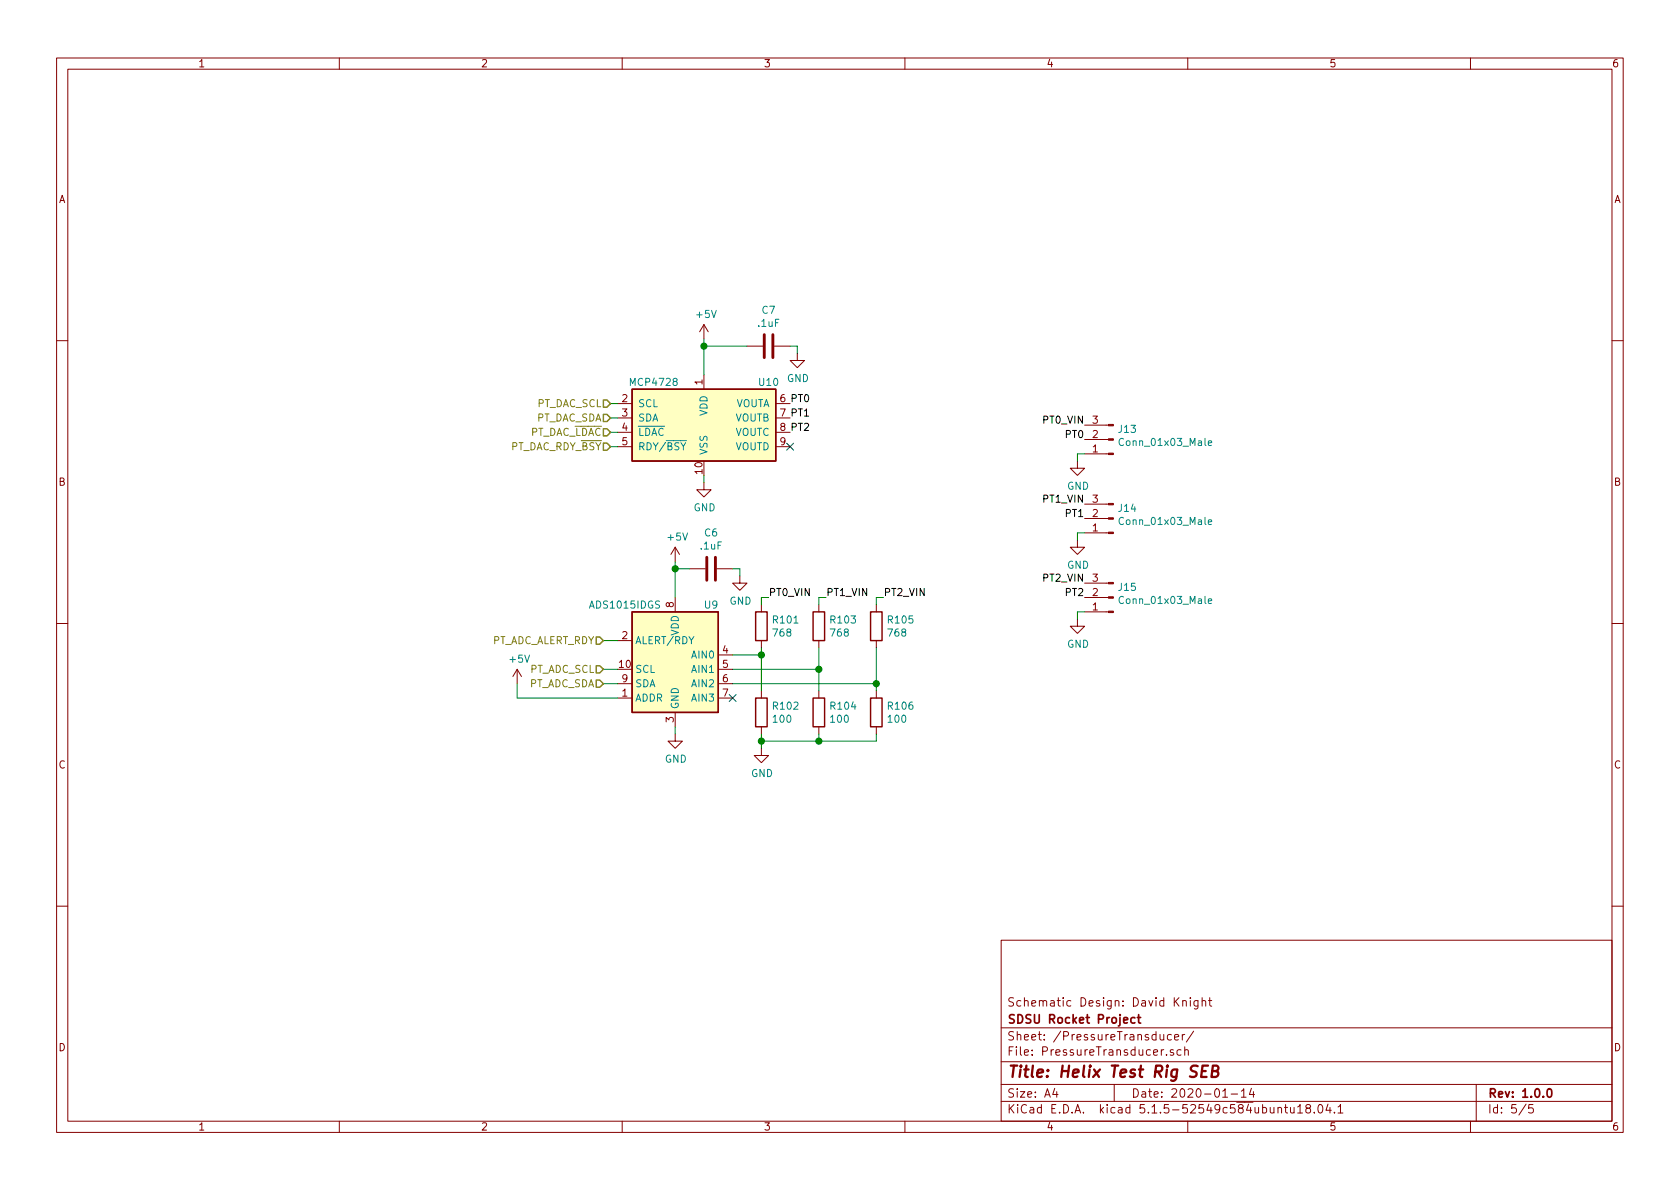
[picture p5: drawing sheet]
EESchema Schematic File Version 4
EELAYER 30 0
EELAYER END
$Descr A4 11693 8268
encoding utf-8
Sheet 5 5
Title "Helix Test Rig SEB"
Date "2020-01-14"
Rev "1.0.0"
Comp "SDSU Rocket Project"
Comment1 "Schematic Design: David Knight"
Comment2 ""
Comment3 ""
Comment4 ""
$EndDescr
$Comp
L Analog_DAC:MCP4728 U10
U 1 1
P 4900 2900
F 0 "U10" H 5350 3150 50  0000 C CNN
F 1 "MCP4728" H 4550 3150 50  0000 C CNN
F 2 "Package_SO:MSOP-10_3x3mm_P0.5mm" H 4900 2300 50  0001 C CNN
F 3 "http://ww1.microchip.com/downloads/en/DeviceDoc/22187E.pdf" H 4900 3150 50  0001 C CNN
	1    4900 2900
	1    0    0    -1  
$EndComp
$Comp
L power:+5V #PWR055
U 1 1
P 4900 2350
F 0 "#PWR055" H 4900 2200 50  0001 C CNN
F 1 "+5V" H 4915 2523 50  0000 C CNN
F 2 "" H 4900 2350 50  0001 C CNN
F 3 "" H 4900 2350 50  0001 C CNN
	1    4900 2350
	1    0    0    -1  
$EndComp
Wire Wire Line
	4900 2600 4900 2400
$Comp
L power:GND #PWR056
U 1 1
P 4900 3350
F 0 "#PWR056" H 4900 3100 50  0001 C CNN
F 1 "GND" H 4905 3177 50  0000 C CNN
F 2 "" H 4900 3350 50  0001 C CNN
F 3 "" H 4900 3350 50  0001 C CNN
	1    4900 3350
	1    0    0    -1  
$EndComp
Wire Wire Line
	4900 3350 4900 3300
NoConn ~ 5500 3100
Text Label 5500 2800 0    50   ~ 0
PT0
Text Label 5500 2900 0    50   ~ 0
PT1
Text Label 5500 3000 0    50   ~ 0
PT2
Wire Wire Line
	7500 3150 7550 3150
Wire Wire Line
	7500 3200 7500 3150
$Comp
L power:GND #PWR060
U 1 1
P 7500 3200
F 0 "#PWR060" H 7500 2950 50  0001 C CNN
F 1 "GND" H 7505 3027 50  0000 C CNN
F 2 "" H 7500 3200 50  0001 C CNN
F 3 "" H 7500 3200 50  0001 C CNN
	1    7500 3200
	1    0    0    -1  
$EndComp
Wire Wire Line
	7500 3700 7550 3700
Wire Wire Line
	7500 3750 7500 3700
$Comp
L power:GND #PWR061
U 1 1
P 7500 3750
F 0 "#PWR061" H 7500 3500 50  0001 C CNN
F 1 "GND" H 7505 3577 50  0000 C CNN
F 2 "" H 7500 3750 50  0001 C CNN
F 3 "" H 7500 3750 50  0001 C CNN
	1    7500 3750
	1    0    0    -1  
$EndComp
Wire Wire Line
	7500 4250 7550 4250
Wire Wire Line
	7500 4300 7500 4250
$Comp
L power:GND #PWR062
U 1 1
P 7500 4300
F 0 "#PWR062" H 7500 4050 50  0001 C CNN
F 1 "GND" H 7505 4127 50  0000 C CNN
F 2 "" H 7500 4300 50  0001 C CNN
F 3 "" H 7500 4300 50  0001 C CNN
	1    7500 4300
	1    0    0    -1  
$EndComp
Text Label 7550 4150 2    50   ~ 0
PT2
Text Label 7550 3600 2    50   ~ 0
PT1
Text Label 7550 3050 2    50   ~ 0
PT0
$Comp
L Connector:Conn_01x03_Male J15
U 1 1
P 7750 4150
F 0 "J15" H 7722 4082 50  0000 R CNN
F 1 "Conn_01x03_Male" H 7722 4173 50  0000 R CNN
F 2 "Connector_Molex:Molex_MicroClasp_55932-0330_1x03_P2.00mm_Vertical" H 7750 4150 50  0001 C CNN
F 3 "~" H 7750 4150 50  0001 C CNN
	1    7750 4150
	-1   0    0    1   
$EndComp
$Comp
L Connector:Conn_01x03_Male J14
U 1 1
P 7750 3600
F 0 "J14" H 7722 3532 50  0000 R CNN
F 1 "Conn_01x03_Male" H 7722 3623 50  0000 R CNN
F 2 "Connector_Molex:Molex_MicroClasp_55932-0330_1x03_P2.00mm_Vertical" H 7750 3600 50  0001 C CNN
F 3 "~" H 7750 3600 50  0001 C CNN
	1    7750 3600
	-1   0    0    1   
$EndComp
$Comp
L Connector:Conn_01x03_Male J13
U 1 1
P 7750 3050
F 0 "J13" H 7722 2982 50  0000 R CNN
F 1 "Conn_01x03_Male" H 7722 3073 50  0000 R CNN
F 2 "Connector_Molex:Molex_MicroClasp_55932-0330_1x03_P2.00mm_Vertical" H 7750 3050 50  0001 C CNN
F 3 "~" H 7750 3050 50  0001 C CNN
	1    7750 3050
	-1   0    0    1   
$EndComp
Text HLabel 4250 2800 0    50   Input ~ 0
PT_DAC_SCL
Text HLabel 4250 3100 0    50   Input ~ 0
PT_DAC_RDY_~BSY
Wire Wire Line
	4250 2800 4300 2800
Wire Wire Line
	4300 3100 4250 3100
Text Label 7550 2950 2    50   ~ 0
PT0_VIN
Text Label 7550 3500 2    50   ~ 0
PT1_VIN
Text Label 7550 4050 2    50   ~ 0
PT2_VIN
$Comp
L Device:R R105
U 1 1
P 6100 4350
F 0 "R105" H 6170 4396 50  0000 L CNN
F 1 "768" H 6170 4305 50  0000 L CNN
F 2 "Resistor_SMD:R_1206_3216Metric_Pad1.42x1.75mm_HandSolder" V 6030 4350 50  0001 C CNN
F 3 "~" H 6100 4350 50  0001 C CNN
	1    6100 4350
	1    0    0    -1  
$EndComp
Wire Wire Line
	5100 4550 5300 4550
Wire Wire Line
	5300 4550 5300 4500
Wire Wire Line
	5100 4650 5700 4650
Wire Wire Line
	5700 4650 5700 4500
Wire Wire Line
	5100 4750 6100 4750
Wire Wire Line
	6100 4750 6100 4500
Wire Wire Line
	6100 4750 6100 4800
Connection ~ 6100 4750
Wire Wire Line
	5700 4650 5700 4800
Connection ~ 5700 4650
Wire Wire Line
	5300 4550 5300 4800
Connection ~ 5300 4550
$Comp
L power:GND #PWR054
U 1 1
P 4700 5100
F 0 "#PWR054" H 4700 4850 50  0001 C CNN
F 1 "GND" H 4705 4927 50  0000 C CNN
F 2 "" H 4700 5100 50  0001 C CNN
F 3 "" H 4700 5100 50  0001 C CNN
	1    4700 5100
	1    0    0    -1  
$EndComp
$Comp
L power:GND #PWR058
U 1 1
P 5300 5200
F 0 "#PWR058" H 5300 4950 50  0001 C CNN
F 1 "GND" H 5305 5027 50  0000 C CNN
F 2 "" H 5300 5200 50  0001 C CNN
F 3 "" H 5300 5200 50  0001 C CNN
	1    5300 5200
	1    0    0    -1  
$EndComp
Wire Wire Line
	5300 5200 5300 5150
Wire Wire Line
	5300 5150 5700 5150
Wire Wire Line
	5700 5150 5700 5100
Connection ~ 5300 5150
Wire Wire Line
	5300 5150 5300 5100
Wire Wire Line
	6100 5150 6100 5100
Wire Wire Line
	4700 5100 4700 5050
Text Label 6150 4150 0    50   ~ 0
PT2_VIN
Text Label 5750 4150 0    50   ~ 0
PT1_VIN
Text Label 5350 4150 0    50   ~ 0
PT0_VIN
Wire Wire Line
	5350 4150 5300 4150
Wire Wire Line
	5300 4150 5300 4200
Wire Wire Line
	5750 4150 5700 4150
Wire Wire Line
	5700 4150 5700 4200
Wire Wire Line
	6150 4150 6100 4150
Wire Wire Line
	6100 4150 6100 4200
$Comp
L power:+5V #PWR053
U 1 1
P 4700 3900
F 0 "#PWR053" H 4700 3750 50  0001 C CNN
F 1 "+5V" H 4715 4073 50  0000 C CNN
F 2 "" H 4700 3900 50  0001 C CNN
F 3 "" H 4700 3900 50  0001 C CNN
	1    4700 3900
	1    0    0    -1  
$EndComp
Wire Wire Line
	4700 3900 4700 3950
NoConn ~ 5100 4850
Text HLabel 4200 4650 0    50   Input ~ 0
PT_ADC_SCL
Wire Wire Line
	4200 4650 4300 4650
Text HLabel 4200 4750 0    50   Input ~ 0
PT_ADC_SDA
Wire Wire Line
	4200 4750 4300 4750
Text HLabel 4200 4450 0    50   Input ~ 0
PT_ADC_ALERT_RDY
Wire Wire Line
	4200 4450 4300 4450
$Comp
L power:+5V #PWR052
U 1 1
P 3600 4750
F 0 "#PWR052" H 3600 4600 50  0001 C CNN
F 1 "+5V" H 3615 4923 50  0000 C CNN
F 2 "" H 3600 4750 50  0001 C CNN
F 3 "" H 3600 4750 50  0001 C CNN
	1    3600 4750
	1    0    0    -1  
$EndComp
Wire Wire Line
	3600 4750 3600 4850
Wire Wire Line
	3600 4850 4300 4850
Wire Wire Line
	5700 5150 6100 5150
Connection ~ 5700 5150
Text HLabel 4250 2900 0    50   Input ~ 0
PT_DAC_SDA
Wire Wire Line
	4250 2900 4300 2900
Text HLabel 4250 3000 0    50   Input ~ 0
PT_DAC_~LDAC
Wire Wire Line
	4250 3000 4300 3000
$Comp
L Device:R R?
U 1 1
P 5300 4950
AR Path="/5E630276" Ref="R?"  Part="1" 
AR Path="/5E059EAC/5E630276" Ref="R102"  Part="1" 
F 0 "R102" H 5370 4996 50  0000 L CNN
F 1 "100" H 5370 4905 50  0000 L CNN
F 2 "Resistor_SMD:R_1206_3216Metric_Pad1.42x1.75mm_HandSolder" V 5230 4950 50  0001 C CNN
F 3 "~" H 5300 4950 50  0001 C CNN
	1    5300 4950
	1    0    0    -1  
$EndComp
$Comp
L Device:R R?
U 1 1
P 5700 4950
AR Path="/5E63145E" Ref="R?"  Part="1" 
AR Path="/5E059EAC/5E63145E" Ref="R104"  Part="1" 
F 0 "R104" H 5770 4996 50  0000 L CNN
F 1 "100" H 5770 4905 50  0000 L CNN
F 2 "Resistor_SMD:R_1206_3216Metric_Pad1.42x1.75mm_HandSolder" V 5630 4950 50  0001 C CNN
F 3 "~" H 5700 4950 50  0001 C CNN
	1    5700 4950
	1    0    0    -1  
$EndComp
$Comp
L Device:R R?
U 1 1
P 6100 4950
AR Path="/5E631AFF" Ref="R?"  Part="1" 
AR Path="/5E059EAC/5E631AFF" Ref="R106"  Part="1" 
F 0 "R106" H 6170 4996 50  0000 L CNN
F 1 "100" H 6170 4905 50  0000 L CNN
F 2 "Resistor_SMD:R_1206_3216Metric_Pad1.42x1.75mm_HandSolder" V 6030 4950 50  0001 C CNN
F 3 "~" H 6100 4950 50  0001 C CNN
	1    6100 4950
	1    0    0    -1  
$EndComp
$Comp
L Device:R R103
U 1 1
P 5700 4350
F 0 "R103" H 5770 4396 50  0000 L CNN
F 1 "768" H 5770 4305 50  0000 L CNN
F 2 "Resistor_SMD:R_1206_3216Metric_Pad1.42x1.75mm_HandSolder" V 5630 4350 50  0001 C CNN
F 3 "~" H 5700 4350 50  0001 C CNN
	1    5700 4350
	1    0    0    -1  
$EndComp
$Comp
L Device:R R101
U 1 1
P 5300 4350
F 0 "R101" H 5370 4396 50  0000 L CNN
F 1 "768" H 5370 4305 50  0000 L CNN
F 2 "Resistor_SMD:R_1206_3216Metric_Pad1.42x1.75mm_HandSolder" V 5230 4350 50  0001 C CNN
F 3 "~" H 5300 4350 50  0001 C CNN
	1    5300 4350
	1    0    0    -1  
$EndComp
$Comp
L Device:C C?
U 1 1
P 5350 2400
AR Path="/5E13E0B3" Ref="C?"  Part="1" 
AR Path="/5E059EAC/5E13E0B3" Ref="C7"  Part="1" 
F 0 "C7" V 5098 2400 50  0000 C CNN
F 1 ".1uF" V 5189 2400 50  0000 C CNN
F 2 "Capacitor_SMD:C_1206_3216Metric_Pad1.42x1.75mm_HandSolder" H 5388 2250 50  0001 C CNN
F 3 "~" H 5350 2400 50  0001 C CNN
	1    5350 2400
	0    1    1    0   
$EndComp
$Comp
L power:GND #PWR?
U 1 1
P 5550 2450
AR Path="/5E13E0B9" Ref="#PWR?"  Part="1" 
AR Path="/5E059EAC/5E13E0B9" Ref="#PWR059"  Part="1" 
F 0 "#PWR059" H 5550 2200 50  0001 C CNN
F 1 "GND" H 5555 2277 50  0000 C CNN
F 2 "" H 5550 2450 50  0001 C CNN
F 3 "" H 5550 2450 50  0001 C CNN
	1    5550 2450
	1    0    0    -1  
$EndComp
Wire Wire Line
	5500 2400 5550 2400
Wire Wire Line
	5550 2400 5550 2450
Wire Wire Line
	5200 2400 4900 2400
Connection ~ 4900 2400
Wire Wire Line
	4900 2400 4900 2350
$Comp
L Device:C C?
U 1 1
P 4950 3950
AR Path="/5E1425A7" Ref="C?"  Part="1" 
AR Path="/5E059EAC/5E1425A7" Ref="C6"  Part="1" 
F 0 "C6" V 4698 3950 50  0000 C CNN
F 1 ".1uF" V 4789 3950 50  0000 C CNN
F 2 "Capacitor_SMD:C_1206_3216Metric_Pad1.42x1.75mm_HandSolder" H 4988 3800 50  0001 C CNN
F 3 "~" H 4950 3950 50  0001 C CNN
	1    4950 3950
	0    1    1    0   
$EndComp
$Comp
L power:GND #PWR?
U 1 1
P 5150 4000
AR Path="/5E1425AD" Ref="#PWR?"  Part="1" 
AR Path="/5E059EAC/5E1425AD" Ref="#PWR057"  Part="1" 
F 0 "#PWR057" H 5150 3750 50  0001 C CNN
F 1 "GND" H 5155 3827 50  0000 C CNN
F 2 "" H 5150 4000 50  0001 C CNN
F 3 "" H 5150 4000 50  0001 C CNN
	1    5150 4000
	1    0    0    -1  
$EndComp
Wire Wire Line
	5100 3950 5150 3950
Wire Wire Line
	5150 3950 5150 4000
Wire Wire Line
	4800 3950 4700 3950
Connection ~ 4700 3950
Wire Wire Line
	4700 3950 4700 4150
$Comp
L Analog_ADC:ADS1015IDGS U9
U 1 1
P 4700 4650
F 0 "U9" H 4450 5100 50  0000 C CNN
F 1 "ADS1015IDGS" H 5050 5100 50  0000 C CNN
F 2 "Package_SO:TSSOP-10_3x3mm_P0.5mm" H 4700 4150 50  0001 C CNN
F 3 "http://www.ti.com/lit/ds/symlink/ads1015.pdf" H 4650 3750 50  0001 C CNN
	1    4700 4650
	-1   0    0    -1  
$EndComp
$EndSCHEMATC
